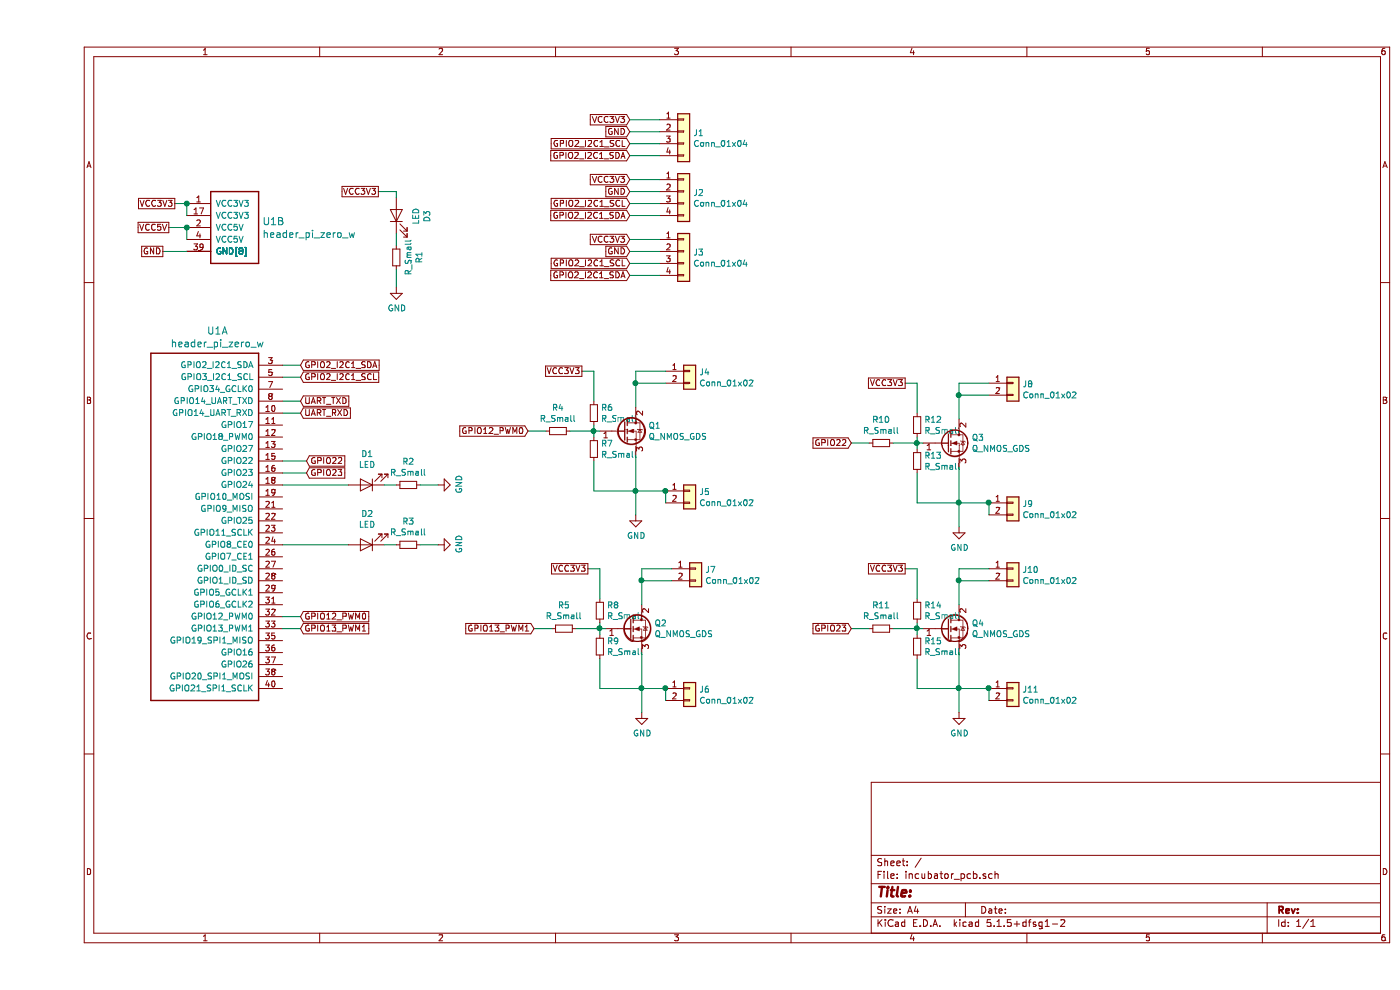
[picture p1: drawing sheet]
EESchema Schematic File Version 4
EELAYER 30 0
EELAYER END
$Descr A4 11693 8268
encoding utf-8
Sheet 1 1
Title ""
Date ""
Rev ""
Comp ""
Comment1 ""
Comment2 ""
Comment3 ""
Comment4 ""
$EndDescr
$Comp
L pi_zero_w:header_pi_zero_w U1
U 1 1
P 750 3050
F 0 "U1" H 1506 3340 60  0000 C CNN
F 1 "header_pi_zero_w" H 1506 3234 60  0000 C CNN
F 2 "Connector_PinHeader_2.54mm:PinHeader_2x20_P2.54mm_Vertical" H 950 3100 60  0001 L CNN
F 3 "" H 950 2900 60  0001 L CNN
	1    750  3050
	1    0    0    -1  
$EndComp
$Comp
L pi_zero_w:header_pi_zero_w U1
U 2 1
P 1250 1700
F 0 "U1" H 1881 1553 60  0000 L CNN
F 1 "header_pi_zero_w" H 1881 1447 60  0000 L CNN
F 2 "Connector_PinHeader_2.54mm:PinHeader_2x20_P2.54mm_Vertical" H 1450 1750 60  0001 L CNN
F 3 "" H 1450 1550 60  0001 L CNN
	2    1250 1700
	1    0    0    -1  
$EndComp
$Comp
L Device:Q_NMOS_GDS Q1
U 1 1
P 4900 3600
F 0 "Q1" H 5106 3646 50  0000 L CNN
F 1 "Q_NMOS_GDS" H 5106 3555 50  0000 L CNN
F 2 "Package_TO_SOT_THT:TO-220-3_Vertical" H 5100 3700 50  0001 C CNN
F 3 "~" H 4900 3600 50  0001 C CNN
	1    4900 3600
	1    0    0    -1  
$EndComp
$Comp
L Connector_Generic:Conn_01x04 J1
U 1 1
P 5400 1100
F 0 "J1" H 5480 1092 50  0000 L CNN
F 1 "Conn_01x04" H 5480 1001 50  0000 L CNN
F 2 "Connector_PinHeader_2.54mm:PinHeader_1x04_P2.54mm_Vertical" H 5400 1100 50  0001 C CNN
F 3 "~" H 5400 1100 50  0001 C CNN
	1    5400 1100
	1    0    0    -1  
$EndComp
Wire Wire Line
	4950 1000 5200 1000
Wire Wire Line
	1150 1700 1250 1700
Text GLabel 1150 1700 0    50   UnSpc ~ 0
VCC3V3
Text GLabel 4950 1000 0    50   Input ~ 0
VCC3V3
Text GLabel 4950 1100 0    50   Input ~ 0
GND
Wire Wire Line
	4950 1100 5200 1100
Wire Wire Line
	1250 1800 1250 1700
Connection ~ 1250 1700
Text GLabel 1050 2100 0    50   UnSpc ~ 0
GND
Wire Wire Line
	1050 2100 1250 2100
Text GLabel 1100 1900 0    50   UnSpc ~ 0
VCC5V
Wire Wire Line
	1100 1900 1250 1900
Wire Wire Line
	1250 1900 1250 2000
Connection ~ 1250 1900
Text GLabel 2200 3150 2    50   Input ~ 0
GPIO2_I2C1_SCL
Text GLabel 2200 3050 2    50   Input ~ 0
GPIO2_I2C1_SDA
Wire Wire Line
	2050 3050 2200 3050
Wire Wire Line
	2050 3150 2200 3150
Text GLabel 2200 3350 2    50   Input ~ 0
UART_TXD
Text GLabel 2200 3450 2    50   Input ~ 0
UART_RXD
Wire Wire Line
	2050 3350 2200 3350
Wire Wire Line
	2050 3450 2200 3450
Text GLabel 2200 5150 2    50   Input ~ 0
GPIO12_PWM0
Text GLabel 2200 5250 2    50   Input ~ 0
GPIO13_PWM1
Wire Wire Line
	2050 5250 2200 5250
Wire Wire Line
	2050 5150 2200 5150
Text GLabel 4950 1300 0    50   Input ~ 0
GPIO2_I2C1_SDA
Text GLabel 4950 1200 0    50   Input ~ 0
GPIO2_I2C1_SCL
Wire Wire Line
	4950 1200 5200 1200
Wire Wire Line
	4950 1300 5200 1300
$Comp
L Connector_Generic:Conn_01x04 J2
U 1 1
P 5400 1600
F 0 "J2" H 5480 1592 50  0000 L CNN
F 1 "Conn_01x04" H 5480 1501 50  0000 L CNN
F 2 "Connector_PinHeader_2.54mm:PinHeader_1x04_P2.54mm_Vertical" H 5400 1600 50  0001 C CNN
F 3 "~" H 5400 1600 50  0001 C CNN
	1    5400 1600
	1    0    0    -1  
$EndComp
Wire Wire Line
	4950 1500 5200 1500
Text GLabel 4950 1500 0    50   Input ~ 0
VCC3V3
Text GLabel 4950 1600 0    50   Input ~ 0
GND
Wire Wire Line
	4950 1600 5200 1600
Text GLabel 4950 1800 0    50   Input ~ 0
GPIO2_I2C1_SDA
Text GLabel 4950 1700 0    50   Input ~ 0
GPIO2_I2C1_SCL
Wire Wire Line
	4950 1700 5200 1700
Wire Wire Line
	4950 1800 5200 1800
$Comp
L Connector_Generic:Conn_01x04 J3
U 1 1
P 5400 2100
F 0 "J3" H 5480 2092 50  0000 L CNN
F 1 "Conn_01x04" H 5480 2001 50  0000 L CNN
F 2 "Connector_PinHeader_2.54mm:PinHeader_1x04_P2.54mm_Vertical" H 5400 2100 50  0001 C CNN
F 3 "~" H 5400 2100 50  0001 C CNN
	1    5400 2100
	1    0    0    -1  
$EndComp
Wire Wire Line
	4950 2000 5200 2000
Text GLabel 4950 2000 0    50   Input ~ 0
VCC3V3
Text GLabel 4950 2100 0    50   Input ~ 0
GND
Wire Wire Line
	4950 2100 5200 2100
Text GLabel 4950 2300 0    50   Input ~ 0
GPIO2_I2C1_SDA
Text GLabel 4950 2200 0    50   Input ~ 0
GPIO2_I2C1_SCL
Wire Wire Line
	4950 2200 5200 2200
Wire Wire Line
	4950 2300 5200 2300
$Comp
L Device:R_Small R6
U 1 1
P 4650 3450
F 0 "R6" H 4709 3496 50  0000 L CNN
F 1 "R_Small" H 4709 3405 50  0000 L CNN
F 2 "Resistor_SMD:R_0805_2012Metric_Pad1.15x1.40mm_HandSolder" H 4650 3450 50  0001 C CNN
F 3 "~" H 4650 3450 50  0001 C CNN
	1    4650 3450
	1    0    0    -1  
$EndComp
$Comp
L Device:R_Small R7
U 1 1
P 4650 3750
F 0 "R7" H 4709 3796 50  0000 L CNN
F 1 "R_Small" H 4709 3705 50  0000 L CNN
F 2 "Resistor_SMD:R_0805_2012Metric_Pad1.15x1.40mm_HandSolder" H 4650 3750 50  0001 C CNN
F 3 "~" H 4650 3750 50  0001 C CNN
	1    4650 3750
	1    0    0    -1  
$EndComp
$Comp
L Device:R_Small R4
U 1 1
P 4350 3600
F 0 "R4" V 4154 3600 50  0000 C CNN
F 1 "R_Small" V 4245 3600 50  0000 C CNN
F 2 "Resistor_SMD:R_0805_2012Metric_Pad1.15x1.40mm_HandSolder" H 4350 3600 50  0001 C CNN
F 3 "~" H 4350 3600 50  0001 C CNN
	1    4350 3600
	0    1    1    0   
$EndComp
Wire Wire Line
	4450 3600 4650 3600
Wire Wire Line
	4650 3550 4650 3600
Connection ~ 4650 3600
Wire Wire Line
	4650 3600 4700 3600
Wire Wire Line
	4650 3650 4650 3600
Text GLabel 4550 3100 0    50   UnSpc ~ 0
VCC3V3
Wire Wire Line
	4550 3100 4650 3100
Wire Wire Line
	4650 3100 4650 3350
$Comp
L power:GND #PWR04
U 1 1
P 5000 4300
F 0 "#PWR04" H 5000 4050 50  0001 C CNN
F 1 "GND" H 5005 4127 50  0000 C CNN
F 2 "" H 5000 4300 50  0001 C CNN
F 3 "" H 5000 4300 50  0001 C CNN
	1    5000 4300
	1    0    0    -1  
$EndComp
Wire Wire Line
	5000 4300 5000 4100
Wire Wire Line
	4650 3850 4650 4100
Wire Wire Line
	4650 4100 5000 4100
Connection ~ 5000 4100
Wire Wire Line
	5000 4100 5000 3800
$Comp
L Connector_Generic:Conn_01x02 J4
U 1 1
P 5450 3100
F 0 "J4" H 5530 3092 50  0000 L CNN
F 1 "Conn_01x02" H 5530 3001 50  0000 L CNN
F 2 "TerminalBlock_Phoenix:TerminalBlock_Phoenix_MKDS-1,5-2_1x02_P5.00mm_Horizontal" H 5450 3100 50  0001 C CNN
F 3 "~" H 5450 3100 50  0001 C CNN
	1    5450 3100
	1    0    0    -1  
$EndComp
Wire Wire Line
	5000 3400 5000 3200
Wire Wire Line
	5000 3200 5250 3200
Wire Wire Line
	5000 3100 5250 3100
Text GLabel 4100 3600 0    50   Input ~ 0
GPIO12_PWM0
Wire Wire Line
	4100 3600 4250 3600
Text GLabel 2250 3850 2    50   Input ~ 0
GPIO22
Text GLabel 2250 3950 2    50   Input ~ 0
GPIO23
Wire Wire Line
	2050 3850 2250 3850
Wire Wire Line
	2050 3950 2250 3950
$Comp
L Device:Q_NMOS_GDS Q2
U 1 1
P 4950 5250
F 0 "Q2" H 5156 5296 50  0000 L CNN
F 1 "Q_NMOS_GDS" H 5156 5205 50  0000 L CNN
F 2 "Package_TO_SOT_THT:TO-220-3_Vertical" H 5150 5350 50  0001 C CNN
F 3 "~" H 4950 5250 50  0001 C CNN
	1    4950 5250
	1    0    0    -1  
$EndComp
$Comp
L Device:R_Small R8
U 1 1
P 4700 5100
F 0 "R8" H 4759 5146 50  0000 L CNN
F 1 "R_Small" H 4759 5055 50  0000 L CNN
F 2 "Resistor_SMD:R_0805_2012Metric_Pad1.15x1.40mm_HandSolder" H 4700 5100 50  0001 C CNN
F 3 "~" H 4700 5100 50  0001 C CNN
	1    4700 5100
	1    0    0    -1  
$EndComp
$Comp
L Device:R_Small R9
U 1 1
P 4700 5400
F 0 "R9" H 4759 5446 50  0000 L CNN
F 1 "R_Small" H 4759 5355 50  0000 L CNN
F 2 "Resistor_SMD:R_0805_2012Metric_Pad1.15x1.40mm_HandSolder" H 4700 5400 50  0001 C CNN
F 3 "~" H 4700 5400 50  0001 C CNN
	1    4700 5400
	1    0    0    -1  
$EndComp
$Comp
L Device:R_Small R5
U 1 1
P 4400 5250
F 0 "R5" V 4204 5250 50  0000 C CNN
F 1 "R_Small" V 4295 5250 50  0000 C CNN
F 2 "Resistor_SMD:R_0805_2012Metric_Pad1.15x1.40mm_HandSolder" H 4400 5250 50  0001 C CNN
F 3 "~" H 4400 5250 50  0001 C CNN
	1    4400 5250
	0    1    1    0   
$EndComp
Wire Wire Line
	4500 5250 4700 5250
Wire Wire Line
	4700 5200 4700 5250
Connection ~ 4700 5250
Wire Wire Line
	4700 5250 4750 5250
Wire Wire Line
	4700 5300 4700 5250
Text GLabel 4600 4750 0    50   UnSpc ~ 0
VCC3V3
Wire Wire Line
	4600 4750 4700 4750
Wire Wire Line
	4700 4750 4700 5000
$Comp
L power:GND #PWR05
U 1 1
P 5050 5950
F 0 "#PWR05" H 5050 5700 50  0001 C CNN
F 1 "GND" H 5055 5777 50  0000 C CNN
F 2 "" H 5050 5950 50  0001 C CNN
F 3 "" H 5050 5950 50  0001 C CNN
	1    5050 5950
	1    0    0    -1  
$EndComp
Wire Wire Line
	5050 5950 5050 5750
Wire Wire Line
	4700 5500 4700 5750
Wire Wire Line
	4700 5750 5050 5750
Connection ~ 5050 5750
Wire Wire Line
	5050 5750 5050 5450
$Comp
L Connector_Generic:Conn_01x02 J7
U 1 1
P 5500 4750
F 0 "J7" H 5580 4742 50  0000 L CNN
F 1 "Conn_01x02" H 5580 4651 50  0000 L CNN
F 2 "TerminalBlock_Phoenix:TerminalBlock_Phoenix_MKDS-1,5-2_1x02_P5.00mm_Horizontal" H 5500 4750 50  0001 C CNN
F 3 "~" H 5500 4750 50  0001 C CNN
	1    5500 4750
	1    0    0    -1  
$EndComp
Wire Wire Line
	5050 5050 5050 4850
Wire Wire Line
	5050 4850 5300 4850
Wire Wire Line
	5050 4750 5300 4750
Text GLabel 4150 5250 0    50   Input ~ 0
GPIO13_PWM1
Wire Wire Line
	4150 5250 4300 5250
$Comp
L Device:Q_NMOS_GDS Q3
U 1 1
P 7600 3700
F 0 "Q3" H 7806 3746 50  0000 L CNN
F 1 "Q_NMOS_GDS" H 7806 3655 50  0000 L CNN
F 2 "Package_TO_SOT_THT:TO-220-3_Vertical" H 7800 3800 50  0001 C CNN
F 3 "~" H 7600 3700 50  0001 C CNN
	1    7600 3700
	1    0    0    -1  
$EndComp
$Comp
L Device:R_Small R12
U 1 1
P 7350 3550
F 0 "R12" H 7409 3596 50  0000 L CNN
F 1 "R_Small" H 7409 3505 50  0000 L CNN
F 2 "Resistor_SMD:R_0805_2012Metric_Pad1.15x1.40mm_HandSolder" H 7350 3550 50  0001 C CNN
F 3 "~" H 7350 3550 50  0001 C CNN
	1    7350 3550
	1    0    0    -1  
$EndComp
$Comp
L Device:R_Small R13
U 1 1
P 7350 3850
F 0 "R13" H 7409 3896 50  0000 L CNN
F 1 "R_Small" H 7409 3805 50  0000 L CNN
F 2 "Resistor_SMD:R_0805_2012Metric_Pad1.15x1.40mm_HandSolder" H 7350 3850 50  0001 C CNN
F 3 "~" H 7350 3850 50  0001 C CNN
	1    7350 3850
	1    0    0    -1  
$EndComp
$Comp
L Device:R_Small R10
U 1 1
P 7050 3700
F 0 "R10" V 6854 3700 50  0000 C CNN
F 1 "R_Small" V 6945 3700 50  0000 C CNN
F 2 "Resistor_SMD:R_0805_2012Metric_Pad1.15x1.40mm_HandSolder" H 7050 3700 50  0001 C CNN
F 3 "~" H 7050 3700 50  0001 C CNN
	1    7050 3700
	0    1    1    0   
$EndComp
Wire Wire Line
	7150 3700 7350 3700
Wire Wire Line
	7350 3650 7350 3700
Connection ~ 7350 3700
Wire Wire Line
	7350 3700 7400 3700
Wire Wire Line
	7350 3750 7350 3700
Text GLabel 7250 3200 0    50   UnSpc ~ 0
VCC3V3
Wire Wire Line
	7250 3200 7350 3200
Wire Wire Line
	7350 3200 7350 3450
$Comp
L power:GND #PWR06
U 1 1
P 7700 4400
F 0 "#PWR06" H 7700 4150 50  0001 C CNN
F 1 "GND" H 7705 4227 50  0000 C CNN
F 2 "" H 7700 4400 50  0001 C CNN
F 3 "" H 7700 4400 50  0001 C CNN
	1    7700 4400
	1    0    0    -1  
$EndComp
Wire Wire Line
	7700 4400 7700 4200
Wire Wire Line
	7350 3950 7350 4200
Wire Wire Line
	7350 4200 7700 4200
Connection ~ 7700 4200
Wire Wire Line
	7700 4200 7700 3900
$Comp
L Connector_Generic:Conn_01x02 J8
U 1 1
P 8150 3200
F 0 "J8" H 8230 3192 50  0000 L CNN
F 1 "Conn_01x02" H 8230 3101 50  0000 L CNN
F 2 "TerminalBlock_Phoenix:TerminalBlock_Phoenix_MKDS-1,5-2_1x02_P5.00mm_Horizontal" H 8150 3200 50  0001 C CNN
F 3 "~" H 8150 3200 50  0001 C CNN
	1    8150 3200
	1    0    0    -1  
$EndComp
Wire Wire Line
	7700 3500 7700 3300
Wire Wire Line
	7700 3300 7950 3300
Wire Wire Line
	7700 3200 7950 3200
Text GLabel 6800 3700 0    50   Input ~ 0
GPIO22
Wire Wire Line
	6800 3700 6950 3700
$Comp
L Device:Q_NMOS_GDS Q4
U 1 1
P 7600 5250
F 0 "Q4" H 7806 5296 50  0000 L CNN
F 1 "Q_NMOS_GDS" H 7806 5205 50  0000 L CNN
F 2 "Package_TO_SOT_THT:TO-220-3_Vertical" H 7800 5350 50  0001 C CNN
F 3 "~" H 7600 5250 50  0001 C CNN
	1    7600 5250
	1    0    0    -1  
$EndComp
$Comp
L Device:R_Small R14
U 1 1
P 7350 5100
F 0 "R14" H 7409 5146 50  0000 L CNN
F 1 "R_Small" H 7409 5055 50  0000 L CNN
F 2 "Resistor_SMD:R_0805_2012Metric_Pad1.15x1.40mm_HandSolder" H 7350 5100 50  0001 C CNN
F 3 "~" H 7350 5100 50  0001 C CNN
	1    7350 5100
	1    0    0    -1  
$EndComp
$Comp
L Device:R_Small R15
U 1 1
P 7350 5400
F 0 "R15" H 7409 5446 50  0000 L CNN
F 1 "R_Small" H 7409 5355 50  0000 L CNN
F 2 "Resistor_SMD:R_0805_2012Metric_Pad1.15x1.40mm_HandSolder" H 7350 5400 50  0001 C CNN
F 3 "~" H 7350 5400 50  0001 C CNN
	1    7350 5400
	1    0    0    -1  
$EndComp
$Comp
L Device:R_Small R11
U 1 1
P 7050 5250
F 0 "R11" V 6854 5250 50  0000 C CNN
F 1 "R_Small" V 6945 5250 50  0000 C CNN
F 2 "Resistor_SMD:R_0805_2012Metric_Pad1.15x1.40mm_HandSolder" H 7050 5250 50  0001 C CNN
F 3 "~" H 7050 5250 50  0001 C CNN
	1    7050 5250
	0    1    1    0   
$EndComp
Wire Wire Line
	7150 5250 7350 5250
Wire Wire Line
	7350 5200 7350 5250
Connection ~ 7350 5250
Wire Wire Line
	7350 5250 7400 5250
Wire Wire Line
	7350 5300 7350 5250
Text GLabel 7250 4750 0    50   UnSpc ~ 0
VCC3V3
Wire Wire Line
	7250 4750 7350 4750
Wire Wire Line
	7350 4750 7350 5000
$Comp
L power:GND #PWR07
U 1 1
P 7700 5950
F 0 "#PWR07" H 7700 5700 50  0001 C CNN
F 1 "GND" H 7705 5777 50  0000 C CNN
F 2 "" H 7700 5950 50  0001 C CNN
F 3 "" H 7700 5950 50  0001 C CNN
	1    7700 5950
	1    0    0    -1  
$EndComp
Wire Wire Line
	7700 5950 7700 5750
Wire Wire Line
	7350 5500 7350 5750
Wire Wire Line
	7350 5750 7700 5750
Connection ~ 7700 5750
Wire Wire Line
	7700 5750 7700 5450
$Comp
L Connector_Generic:Conn_01x02 J10
U 1 1
P 8150 4750
F 0 "J10" H 8230 4742 50  0000 L CNN
F 1 "Conn_01x02" H 8230 4651 50  0000 L CNN
F 2 "TerminalBlock_Phoenix:TerminalBlock_Phoenix_MKDS-1,5-2_1x02_P5.00mm_Horizontal" H 8150 4750 50  0001 C CNN
F 3 "~" H 8150 4750 50  0001 C CNN
	1    8150 4750
	1    0    0    -1  
$EndComp
Wire Wire Line
	7700 4850 7950 4850
Wire Wire Line
	7700 4750 7950 4750
Text GLabel 6800 5250 0    50   Input ~ 0
GPIO23
Wire Wire Line
	6800 5250 6950 5250
Wire Wire Line
	7700 4850 7700 5050
Wire Wire Line
	7700 4750 7700 4850
Connection ~ 7700 4850
Wire Wire Line
	7700 3200 7700 3300
Connection ~ 7700 3300
Wire Wire Line
	5000 3100 5000 3200
Connection ~ 5000 3200
Wire Wire Line
	5050 4750 5050 4850
Connection ~ 5050 4850
$Comp
L Connector_Generic:Conn_01x02 J11
U 1 1
P 8150 5750
F 0 "J11" H 8230 5742 50  0000 L CNN
F 1 "Conn_01x02" H 8230 5651 50  0000 L CNN
F 2 "TerminalBlock_Phoenix:TerminalBlock_Phoenix_MKDS-1,5-2_1x02_P5.00mm_Horizontal" H 8150 5750 50  0001 C CNN
F 3 "~" H 8150 5750 50  0001 C CNN
	1    8150 5750
	1    0    0    -1  
$EndComp
Wire Wire Line
	7700 5750 7950 5750
Wire Wire Line
	7950 5750 7950 5850
Connection ~ 7950 5750
$Comp
L Connector_Generic:Conn_01x02 J6
U 1 1
P 5450 5750
F 0 "J6" H 5530 5742 50  0000 L CNN
F 1 "Conn_01x02" H 5530 5651 50  0000 L CNN
F 2 "TerminalBlock_Phoenix:TerminalBlock_Phoenix_MKDS-1,5-2_1x02_P5.00mm_Horizontal" H 5450 5750 50  0001 C CNN
F 3 "~" H 5450 5750 50  0001 C CNN
	1    5450 5750
	1    0    0    -1  
$EndComp
Wire Wire Line
	5050 5750 5250 5750
Wire Wire Line
	5250 5750 5250 5850
Connection ~ 5250 5750
$Comp
L Connector_Generic:Conn_01x02 J5
U 1 1
P 5450 4100
F 0 "J5" H 5530 4092 50  0000 L CNN
F 1 "Conn_01x02" H 5530 4001 50  0000 L CNN
F 2 "TerminalBlock_Phoenix:TerminalBlock_Phoenix_MKDS-1,5-2_1x02_P5.00mm_Horizontal" H 5450 4100 50  0001 C CNN
F 3 "~" H 5450 4100 50  0001 C CNN
	1    5450 4100
	1    0    0    -1  
$EndComp
$Comp
L Connector_Generic:Conn_01x02 J9
U 1 1
P 8150 4200
F 0 "J9" H 8230 4192 50  0000 L CNN
F 1 "Conn_01x02" H 8230 4101 50  0000 L CNN
F 2 "TerminalBlock_Phoenix:TerminalBlock_Phoenix_MKDS-1,5-2_1x02_P5.00mm_Horizontal" H 8150 4200 50  0001 C CNN
F 3 "~" H 8150 4200 50  0001 C CNN
	1    8150 4200
	1    0    0    -1  
$EndComp
Wire Wire Line
	7700 4200 7950 4200
Wire Wire Line
	7950 4200 7950 4300
Connection ~ 7950 4200
Wire Wire Line
	5000 4100 5250 4100
Wire Wire Line
	5250 4200 5250 4100
Connection ~ 5250 4100
Wire Wire Line
	3200 4050 3350 4050
Wire Wire Line
	2900 4050 3000 4050
$Comp
L Device:R_Small R2
U 1 1
P 3100 4050
F 0 "R2" V 2904 4050 50  0000 C CNN
F 1 "R_Small" V 2995 4050 50  0000 C CNN
F 2 "Resistor_SMD:R_0805_2012Metric_Pad1.15x1.40mm_HandSolder" H 3100 4050 50  0001 C CNN
F 3 "~" H 3100 4050 50  0001 C CNN
	1    3100 4050
	0    1    1    0   
$EndComp
$Comp
L power:GND #PWR02
U 1 1
P 3350 4050
F 0 "#PWR02" H 3350 3800 50  0001 C CNN
F 1 "GND" H 3355 3877 50  0000 C CNN
F 2 "" H 3350 4050 50  0001 C CNN
F 3 "" H 3350 4050 50  0001 C CNN
	1    3350 4050
	0    -1   -1   0   
$EndComp
$Comp
L Device:LED D1
U 1 1
P 2750 4050
F 0 "D1" H 2743 3795 50  0000 C CNN
F 1 "LED" H 2743 3886 50  0000 C CNN
F 2 "Diode_SMD:D_0805_2012Metric_Pad1.15x1.40mm_HandSolder" H 2750 4050 50  0001 C CNN
F 3 "~" H 2750 4050 50  0001 C CNN
	1    2750 4050
	-1   0    0    1   
$EndComp
$Comp
L Device:LED D2
U 1 1
P 2750 4550
F 0 "D2" H 2743 4295 50  0000 C CNN
F 1 "LED" H 2743 4386 50  0000 C CNN
F 2 "Diode_SMD:D_0805_2012Metric_Pad1.15x1.40mm_HandSolder" H 2750 4550 50  0001 C CNN
F 3 "~" H 2750 4550 50  0001 C CNN
	1    2750 4550
	-1   0    0    1   
$EndComp
$Comp
L power:GND #PWR03
U 1 1
P 3350 4550
F 0 "#PWR03" H 3350 4300 50  0001 C CNN
F 1 "GND" H 3355 4377 50  0000 C CNN
F 2 "" H 3350 4550 50  0001 C CNN
F 3 "" H 3350 4550 50  0001 C CNN
	1    3350 4550
	0    -1   -1   0   
$EndComp
$Comp
L Device:R_Small R3
U 1 1
P 3100 4550
F 0 "R3" V 2904 4550 50  0000 C CNN
F 1 "R_Small" V 2995 4550 50  0000 C CNN
F 2 "Resistor_SMD:R_0805_2012Metric_Pad1.15x1.40mm_HandSolder" H 3100 4550 50  0001 C CNN
F 3 "~" H 3100 4550 50  0001 C CNN
	1    3100 4550
	0    1    1    0   
$EndComp
Wire Wire Line
	2900 4550 3000 4550
Wire Wire Line
	3200 4550 3350 4550
Wire Wire Line
	2050 4550 2600 4550
Wire Wire Line
	2050 4050 2600 4050
$Comp
L Device:LED D3
U 1 1
P 3000 1800
F 0 "D3" H 2993 1545 50  0000 C CNN
F 1 "LED" H 2993 1636 50  0000 C CNN
F 2 "Diode_SMD:D_0805_2012Metric_Pad1.15x1.40mm_HandSolder" H 3000 1800 50  0001 C CNN
F 3 "~" H 3000 1800 50  0001 C CNN
	1    3000 1800
	0    -1   -1   0   
$EndComp
$Comp
L power:GND #PWR01
U 1 1
P 3000 2400
F 0 "#PWR01" H 3000 2150 50  0001 C CNN
F 1 "GND" H 3005 2227 50  0000 C CNN
F 2 "" H 3000 2400 50  0001 C CNN
F 3 "" H 3000 2400 50  0001 C CNN
	1    3000 2400
	1    0    0    -1  
$EndComp
$Comp
L Device:R_Small R1
U 1 1
P 3000 2150
F 0 "R1" V 2804 2150 50  0000 C CNN
F 1 "R_Small" V 2895 2150 50  0000 C CNN
F 2 "Resistor_SMD:R_0805_2012Metric_Pad1.15x1.40mm_HandSolder" H 3000 2150 50  0001 C CNN
F 3 "~" H 3000 2150 50  0001 C CNN
	1    3000 2150
	-1   0    0    1   
$EndComp
Wire Wire Line
	3000 1950 3000 2050
Wire Wire Line
	3000 2250 3000 2400
Text GLabel 2850 1600 0    50   UnSpc ~ 0
VCC3V3
Wire Wire Line
	2850 1600 3000 1600
Wire Wire Line
	3000 1600 3000 1650
$EndSCHEMATC
